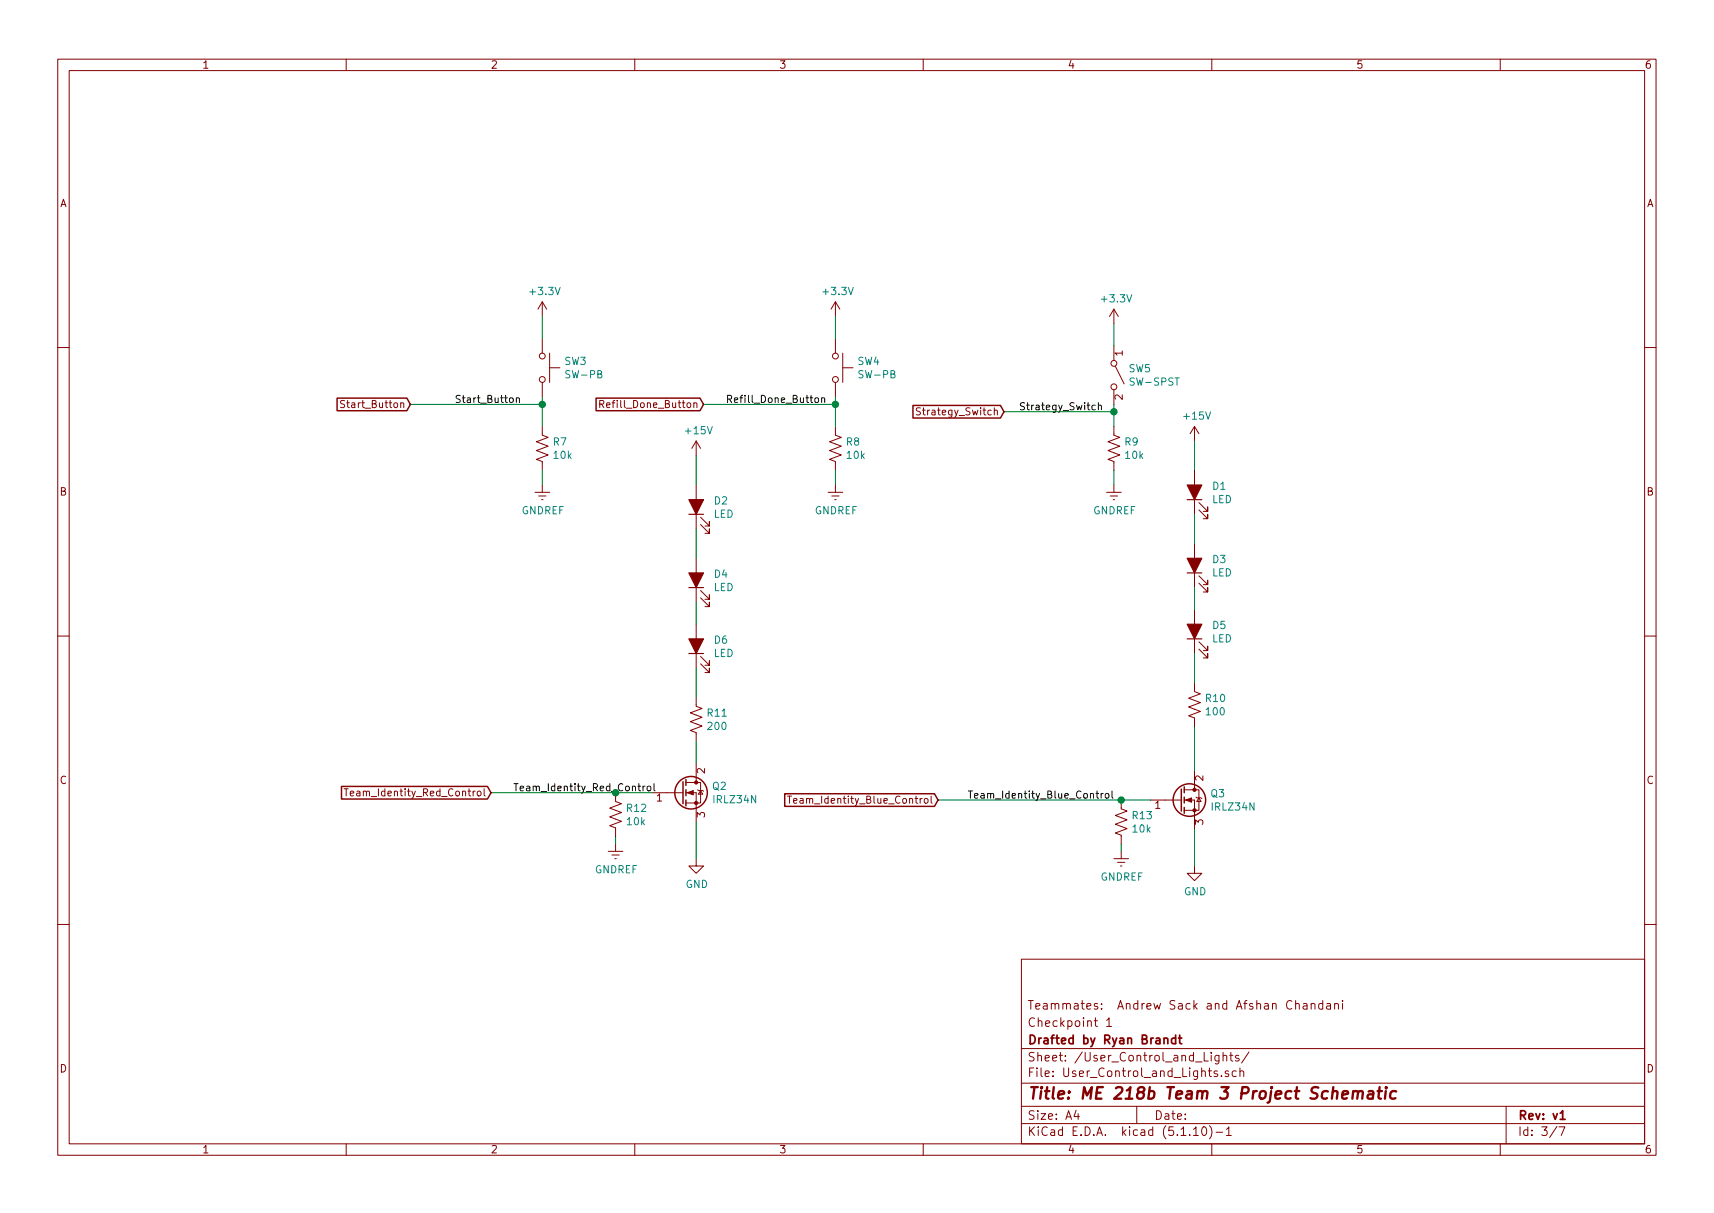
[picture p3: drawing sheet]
EESchema Schematic File Version 4
EELAYER 30 0
EELAYER END
$Descr A4 11693 8268
encoding utf-8
Sheet 3 7
Title "ME 218b Team 3 Project Schematic"
Date ""
Rev "v1"
Comp "Drafted by Ryan Brandt"
Comment1 "Checkpoint 1"
Comment2 "Teammates:  Andrew Sack and Afshan Chandani"
Comment3 ""
Comment4 ""
$EndDescr
$Comp
L ME218_BaseLib:IRLZ34N Q2
U 1 1
P 4650 5400
F 0 "Q2" H 4856 5446 50  0000 L CNN
F 1 "IRLZ34N" H 4856 5355 50  0000 L CNN
F 2 "Package_TO_SOT_THT:TO-220-3_Vertical" H 4900 5325 50  0001 L CIN
F 3 "" H 4650 5400 50  0001 L CNN
	1    4650 5400
	1    0    0    -1  
$EndComp
$Comp
L ME218_BaseLib:IRLZ34N Q3
U 1 1
P 8050 5450
F 0 "Q3" H 8256 5496 50  0000 L CNN
F 1 "IRLZ34N" H 8256 5405 50  0000 L CNN
F 2 "Package_TO_SOT_THT:TO-220-3_Vertical" H 8300 5375 50  0001 L CIN
F 3 "" H 8050 5450 50  0001 L CNN
	1    8050 5450
	1    0    0    -1  
$EndComp
$Comp
L ME218_BaseLib:Res1 R12
U 1 1
P 4200 5550
F 0 "R12" H 4268 5596 50  0000 L CNN
F 1 "10k" H 4268 5505 50  0000 L CNN
F 2 "" V 4240 5540 50  0001 C CNN
F 3 "" H 4200 5550 50  0001 C CNN
	1    4200 5550
	1    0    0    -1  
$EndComp
$Comp
L ME218_BaseLib:Res1 R13
U 1 1
P 7650 5600
F 0 "R13" H 7718 5646 50  0000 L CNN
F 1 "10k" H 7718 5555 50  0000 L CNN
F 2 "" V 7690 5590 50  0001 C CNN
F 3 "" H 7650 5600 50  0001 C CNN
	1    7650 5600
	1    0    0    -1  
$EndComp
$Comp
L power:GNDREF #PWR034
U 1 1
P 4200 5750
F 0 "#PWR034" H 4200 5500 50  0001 C CNN
F 1 "GNDREF" H 4205 5577 50  0000 C CNN
F 2 "" H 4200 5750 50  0001 C CNN
F 3 "" H 4200 5750 50  0001 C CNN
	1    4200 5750
	1    0    0    -1  
$EndComp
$Comp
L power:GNDREF #PWR035
U 1 1
P 7650 5800
F 0 "#PWR035" H 7650 5550 50  0001 C CNN
F 1 "GNDREF" H 7655 5627 50  0000 C CNN
F 2 "" H 7650 5800 50  0001 C CNN
F 3 "" H 7650 5800 50  0001 C CNN
	1    7650 5800
	1    0    0    -1  
$EndComp
Wire Wire Line
	7650 5800 7650 5750
Wire Wire Line
	4200 5750 4200 5700
Wire Wire Line
	4200 5400 4450 5400
Wire Wire Line
	7650 5450 7850 5450
$Comp
L ME218_BaseLib:LED D6
U 1 1
P 4750 4400
F 0 "D6" V 4789 4283 50  0000 R CNN
F 1 "LED" V 4698 4283 50  0000 R CNN
F 2 "" H 4750 4400 50  0001 C CNN
F 3 "" H 4750 4400 50  0001 C CNN
	1    4750 4400
	0    -1   -1   0   
$EndComp
$Comp
L ME218_BaseLib:LED D4
U 1 1
P 4750 3950
F 0 "D4" V 4789 3833 50  0000 R CNN
F 1 "LED" V 4698 3833 50  0000 R CNN
F 2 "" H 4750 3950 50  0001 C CNN
F 3 "" H 4750 3950 50  0001 C CNN
	1    4750 3950
	0    -1   -1   0   
$EndComp
$Comp
L ME218_BaseLib:LED D2
U 1 1
P 4750 3450
F 0 "D2" V 4789 3333 50  0000 R CNN
F 1 "LED" V 4698 3333 50  0000 R CNN
F 2 "" H 4750 3450 50  0001 C CNN
F 3 "" H 4750 3450 50  0001 C CNN
	1    4750 3450
	0    -1   -1   0   
$EndComp
$Comp
L ME218_BaseLib:Res1 R11
U 1 1
P 4750 4900
F 0 "R11" H 4818 4946 50  0000 L CNN
F 1 "200" H 4818 4855 50  0000 L CNN
F 2 "" V 4790 4890 50  0001 C CNN
F 3 "" H 4750 4900 50  0001 C CNN
	1    4750 4900
	1    0    0    -1  
$EndComp
$Comp
L power:+15V #PWR030
U 1 1
P 4750 3100
F 0 "#PWR030" H 4750 2950 50  0001 C CNN
F 1 "+15V" H 4765 3273 50  0000 C CNN
F 2 "" H 4750 3100 50  0001 C CNN
F 3 "" H 4750 3100 50  0001 C CNN
	1    4750 3100
	1    0    0    -1  
$EndComp
Wire Wire Line
	4750 3300 4750 3100
Wire Wire Line
	4750 3600 4750 3800
Wire Wire Line
	4750 4100 4750 4250
Wire Wire Line
	4750 4550 4750 4750
Wire Wire Line
	4750 5050 4750 5200
$Comp
L power:GND #PWR036
U 1 1
P 4750 5850
F 0 "#PWR036" H 4750 5600 50  0001 C CNN
F 1 "GND" H 4755 5677 50  0000 C CNN
F 2 "" H 4750 5850 50  0001 C CNN
F 3 "" H 4750 5850 50  0001 C CNN
	1    4750 5850
	1    0    0    -1  
$EndComp
Wire Wire Line
	4750 5600 4750 5850
$Comp
L power:GND #PWR037
U 1 1
P 8150 5900
F 0 "#PWR037" H 8150 5650 50  0001 C CNN
F 1 "GND" H 8155 5727 50  0000 C CNN
F 2 "" H 8150 5900 50  0001 C CNN
F 3 "" H 8150 5900 50  0001 C CNN
	1    8150 5900
	1    0    0    -1  
$EndComp
Wire Wire Line
	8150 5650 8150 5900
$Comp
L ME218_BaseLib:LED D5
U 1 1
P 8150 4300
F 0 "D5" V 8189 4183 50  0000 R CNN
F 1 "LED" V 8098 4183 50  0000 R CNN
F 2 "" H 8150 4300 50  0001 C CNN
F 3 "" H 8150 4300 50  0001 C CNN
	1    8150 4300
	0    -1   -1   0   
$EndComp
$Comp
L ME218_BaseLib:LED D3
U 1 1
P 8150 3850
F 0 "D3" V 8189 3733 50  0000 R CNN
F 1 "LED" V 8098 3733 50  0000 R CNN
F 2 "" H 8150 3850 50  0001 C CNN
F 3 "" H 8150 3850 50  0001 C CNN
	1    8150 3850
	0    -1   -1   0   
$EndComp
$Comp
L ME218_BaseLib:LED D1
U 1 1
P 8150 3350
F 0 "D1" V 8189 3233 50  0000 R CNN
F 1 "LED" V 8098 3233 50  0000 R CNN
F 2 "" H 8150 3350 50  0001 C CNN
F 3 "" H 8150 3350 50  0001 C CNN
	1    8150 3350
	0    -1   -1   0   
$EndComp
$Comp
L ME218_BaseLib:Res1 R10
U 1 1
P 8150 4800
F 0 "R10" H 8218 4846 50  0000 L CNN
F 1 "100" H 8218 4755 50  0000 L CNN
F 2 "" V 8190 4790 50  0001 C CNN
F 3 "" H 8150 4800 50  0001 C CNN
	1    8150 4800
	1    0    0    -1  
$EndComp
$Comp
L power:+15V #PWR029
U 1 1
P 8150 3000
F 0 "#PWR029" H 8150 2850 50  0001 C CNN
F 1 "+15V" H 8165 3173 50  0000 C CNN
F 2 "" H 8150 3000 50  0001 C CNN
F 3 "" H 8150 3000 50  0001 C CNN
	1    8150 3000
	1    0    0    -1  
$EndComp
Wire Wire Line
	8150 3200 8150 3000
Wire Wire Line
	8150 3500 8150 3700
Wire Wire Line
	8150 4000 8150 4150
Wire Wire Line
	8150 4450 8150 4650
Wire Wire Line
	8150 4950 8150 5250
Connection ~ 4200 5400
Connection ~ 7650 5450
Text Label 3500 5400 0    49   ~ 0
Team_Identity_Red_Control
Wire Wire Line
	3350 5400 4200 5400
Text GLabel 3350 5400 0    49   Input ~ 0
Team_Identity_Red_Control
Wire Wire Line
	6400 5450 7650 5450
Text Label 6600 5450 0    49   ~ 0
Team_Identity_Blue_Control
Text GLabel 6400 5450 0    49   Input ~ 0
Team_Identity_Blue_Control
Text GLabel 6850 2800 0    49   Input ~ 0
Strategy_Switch
Wire Wire Line
	6850 2800 7600 2800
Text Label 6950 2800 0    49   ~ 0
Strategy_Switch
Wire Wire Line
	7600 2800 7600 2900
Connection ~ 7600 2800
Wire Wire Line
	7600 2750 7600 2800
Wire Wire Line
	7600 3300 7600 3200
$Comp
L power:GNDREF #PWR033
U 1 1
P 7600 3300
F 0 "#PWR033" H 7600 3050 50  0001 C CNN
F 1 "GNDREF" H 7605 3127 50  0000 C CNN
F 2 "" H 7600 3300 50  0001 C CNN
F 3 "" H 7600 3300 50  0001 C CNN
	1    7600 3300
	1    0    0    -1  
$EndComp
$Comp
L ME218_BaseLib:Res1 R9
U 1 1
P 7600 3050
F 0 "R9" H 7668 3096 50  0000 L CNN
F 1 "10k" H 7668 3005 50  0000 L CNN
F 2 "" V 7640 3040 50  0001 C CNN
F 3 "" H 7600 3050 50  0001 C CNN
	1    7600 3050
	1    0    0    -1  
$EndComp
Wire Wire Line
	7600 2350 7600 2200
$Comp
L power:+3.3V #PWR028
U 1 1
P 7600 2200
F 0 "#PWR028" H 7600 2050 50  0001 C CNN
F 1 "+3.3V" H 7615 2373 50  0000 C CNN
F 2 "" H 7600 2200 50  0001 C CNN
F 3 "" H 7600 2200 50  0001 C CNN
	1    7600 2200
	1    0    0    -1  
$EndComp
$Comp
L ME218_BaseLib:SW-SPST SW5
U 1 1
P 7600 2550
F 0 "SW5" V 7554 2648 50  0000 L CNN
F 1 "SW-SPST" V 7645 2648 50  0000 L CNN
F 2 "" H 7600 2550 50  0001 C CNN
F 3 "" H 7600 2550 50  0001 C CNN
	1    7600 2550
	0    1    1    0   
$EndComp
Text GLabel 4800 2750 0    49   Input ~ 0
Refill_Done_Button
Text Label 4950 2750 0    49   ~ 0
Refill_Done_Button
Wire Wire Line
	5700 2750 5700 2700
Connection ~ 5700 2750
Wire Wire Line
	5700 2750 4800 2750
Wire Wire Line
	5700 2300 5700 2150
Wire Wire Line
	5700 2900 5700 2750
Wire Wire Line
	5700 3300 5700 3200
$Comp
L power:GNDREF #PWR032
U 1 1
P 5700 3300
F 0 "#PWR032" H 5700 3050 50  0001 C CNN
F 1 "GNDREF" H 5705 3127 50  0000 C CNN
F 2 "" H 5700 3300 50  0001 C CNN
F 3 "" H 5700 3300 50  0001 C CNN
	1    5700 3300
	1    0    0    -1  
$EndComp
$Comp
L power:+3.3V #PWR027
U 1 1
P 5700 2150
F 0 "#PWR027" H 5700 2000 50  0001 C CNN
F 1 "+3.3V" H 5715 2323 50  0000 C CNN
F 2 "" H 5700 2150 50  0001 C CNN
F 3 "" H 5700 2150 50  0001 C CNN
	1    5700 2150
	1    0    0    -1  
$EndComp
$Comp
L ME218_BaseLib:Res1 R8
U 1 1
P 5700 3050
F 0 "R8" H 5768 3096 50  0000 L CNN
F 1 "10k" H 5768 3005 50  0000 L CNN
F 2 "" V 5740 3040 50  0001 C CNN
F 3 "" H 5700 3050 50  0001 C CNN
	1    5700 3050
	1    0    0    -1  
$EndComp
$Comp
L ME218_BaseLib:SW-PB SW4
U 1 1
P 5700 2500
F 0 "SW4" V 5654 2648 50  0000 L CNN
F 1 "SW-PB" V 5745 2648 50  0000 L CNN
F 2 "" H 5700 2700 50  0001 C CNN
F 3 "" H 5700 2700 50  0001 C CNN
	1    5700 2500
	0    1    1    0   
$EndComp
Text GLabel 2800 2750 0    49   Input ~ 0
Start_Button
Text Label 3100 2750 0    49   ~ 0
Start_Button
Wire Wire Line
	3700 2750 3700 2700
Connection ~ 3700 2750
Wire Wire Line
	3700 2750 2800 2750
Wire Wire Line
	3700 2300 3700 2150
Wire Wire Line
	3700 2900 3700 2750
Wire Wire Line
	3700 3300 3700 3200
$Comp
L power:GNDREF #PWR031
U 1 1
P 3700 3300
F 0 "#PWR031" H 3700 3050 50  0001 C CNN
F 1 "GNDREF" H 3705 3127 50  0000 C CNN
F 2 "" H 3700 3300 50  0001 C CNN
F 3 "" H 3700 3300 50  0001 C CNN
	1    3700 3300
	1    0    0    -1  
$EndComp
$Comp
L power:+3.3V #PWR026
U 1 1
P 3700 2150
F 0 "#PWR026" H 3700 2000 50  0001 C CNN
F 1 "+3.3V" H 3715 2323 50  0000 C CNN
F 2 "" H 3700 2150 50  0001 C CNN
F 3 "" H 3700 2150 50  0001 C CNN
	1    3700 2150
	1    0    0    -1  
$EndComp
$Comp
L ME218_BaseLib:Res1 R7
U 1 1
P 3700 3050
F 0 "R7" H 3768 3096 50  0000 L CNN
F 1 "10k" H 3768 3005 50  0000 L CNN
F 2 "" V 3740 3040 50  0001 C CNN
F 3 "" H 3700 3050 50  0001 C CNN
	1    3700 3050
	1    0    0    -1  
$EndComp
$Comp
L ME218_BaseLib:SW-PB SW3
U 1 1
P 3700 2500
F 0 "SW3" V 3654 2648 50  0000 L CNN
F 1 "SW-PB" V 3745 2648 50  0000 L CNN
F 2 "" H 3700 2700 50  0001 C CNN
F 3 "" H 3700 2700 50  0001 C CNN
	1    3700 2500
	0    1    1    0   
$EndComp
$EndSCHEMATC
